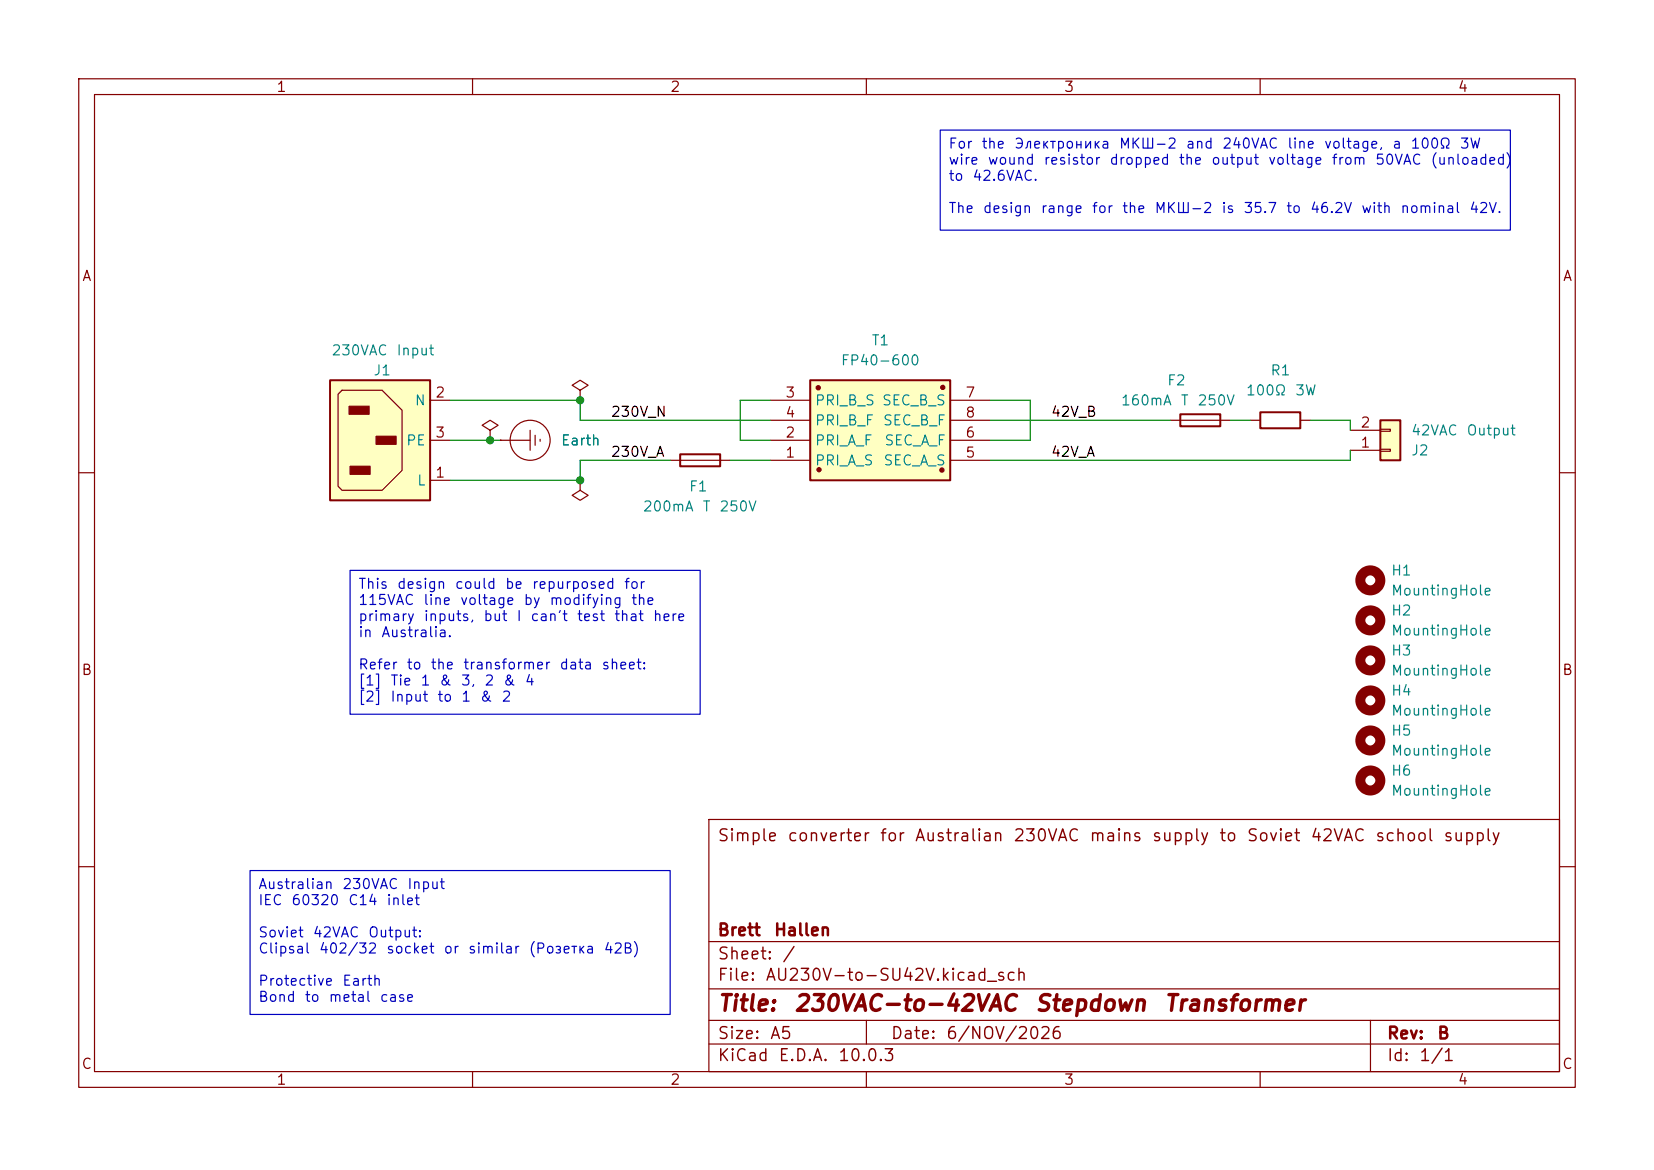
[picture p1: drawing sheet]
(kicad_sch
 (version 20260306)
 (generator "eeschema")
 (generator_version "10.0")
 (paper "A5")
 (title_block
  (title "230VAC-to-42VAC Stepdown Transformer")
  (date "6/NOV/2026")
  (rev "B")
  (company "Brett Hallen")
  (comment 4 "Simple converter for Australian 230VAC mains supply to Soviet 42VAC school supply"))
 (lib_symbols
  (symbol "AU240V-to-SU42V:FP40-600" (exclude_from_sim no) (in_bom yes) (on_board yes)
   (in_pos_files yes)
   (duplicate_pin_numbers_are_jumpers no)
   (property "Reference" "T" (at 11.43 10.16 0) (show_name no) (do_not_autoplace no) (effects (font (size 1.27 1.27)) (justify left top)))
   (property "Value" "FP40-600" (at 11.43 7.62 0) (show_name no) (do_not_autoplace no) (effects (font (size 1.27 1.27)) (justify left top)))
   (property "Footprint" "AU240V-to-SU42V:FP40600" (at 16.51 -94.92 0) (show_name no) (do_not_autoplace no) (hide yes) (effects (font (size 1.27 1.27)) (justify left top)))
   (property "Datasheet" "https://componentsearchengine.com/Datasheets/1/FP40-600.pdf" (at 16.51 -194.92 0) (show_name no) (do_not_autoplace no) (hide yes) (effects (font (size 1.27 1.27)) (justify left top)))
   (property "Description" "Power Transformers Power Transformer, PC Mount, 24 V A, 20/40VDC (Nominal Secondary) Output, 40VDC CT at 0.6A Secondary in Series, 20VDC at 1.2A Secondary in Parallel, 6Pin" (at 5.08 -15.24 0) (show_name no) (do_not_autoplace no) (hide yes) (effects (font (size 1.27 1.27))))
   (property "Height" "34.925" (at 16.51 -394.92 0) (show_name no) (do_not_autoplace no) (hide yes) (effects (font (size 1.27 1.27)) (justify left top)))
   (property "Mouser Part Number" "553-FP40-600" (at 16.51 -494.92 0) (show_name no) (do_not_autoplace no) (hide yes) (effects (font (size 1.27 1.27)) (justify left top)))
   (property "Mouser Price/Stock" "https://www.mouser.co.uk/ProductDetail/Triad-Magnetics/FP40-600?qs=b1anAsPanWydhuCtVjzxJA%3D%3D" (at 16.51 -594.92 0) (show_name no) (do_not_autoplace no) (hide yes) (effects (font (size 1.27 1.27)) (justify left top)))
   (property "Manufacturer_Name" "Triad Magnetics" (at 16.51 -694.92 0) (show_name no) (do_not_autoplace no) (hide yes) (effects (font (size 1.27 1.27)) (justify left top)))
   (property "Manufacturer_Part_Number" "FP40-600" (at 16.51 -794.92 0) (show_name no) (do_not_autoplace no) (hide yes) (effects (font (size 1.27 1.27)) (justify left top)))
   (symbol "FP40-600_1_1"
    (rectangle (start -7.62 5.08) (end 10.16 -7.62) (stroke (width 0.254) (type default)) (fill (type background)))
    (circle (center -6.597 4.1282) (radius 0.2641) (stroke (width 0) (type solid)) (fill (type outline)))
    (circle (center -6.4989 -6.2762) (radius 0.2641) (stroke (width 0) (type solid)) (fill (type outline)))
    (circle (center 9.1015 -6.3166) (radius 0.2641) (stroke (width 0) (type solid)) (fill (type outline)))
    (circle (center 9.209 4.1677) (radius 0.2641) (stroke (width 0) (type solid)) (fill (type outline)))
    (pin passive line (at -12.7 -5.08 0) (length 5.08) (name "PRI_A_S" (effects (font (size 1.27 1.27)))) (number "1" (effects (font (size 1.27 1.27)))))
    (pin passive line (at -12.7 -2.54 0) (length 5.08) (name "PRI_A_F" (effects (font (size 1.27 1.27)))) (number "2" (effects (font (size 1.27 1.27)))))
    (pin passive line (at -12.7 2.54 0) (length 5.08) (name "PRI_B_S" (effects (font (size 1.27 1.27)))) (number "3" (effects (font (size 1.27 1.27)))))
    (pin passive line (at -12.7 0 0) (length 5.08) (name "PRI_B_F" (effects (font (size 1.27 1.27)))) (number "4" (effects (font (size 1.27 1.27)))))
    (pin passive line (at 15.24 -5.08 180) (length 5.08) (name "SEC_A_S" (effects (font (size 1.27 1.27)))) (number "5" (effects (font (size 1.27 1.27)))))
    (pin passive line (at 15.24 -2.54 180) (length 5.08) (name "SEC_A_F" (effects (font (size 1.27 1.27)))) (number "6" (effects (font (size 1.27 1.27)))))
    (pin passive line (at 15.24 2.54 180) (length 5.08) (name "SEC_B_S" (effects (font (size 1.27 1.27)))) (number "7" (effects (font (size 1.27 1.27)))))
    (pin passive line (at 15.24 0 180) (length 5.08) (name "SEC_B_F" (effects (font (size 1.27 1.27)))) (number "8" (effects (font (size 1.27 1.27))))))
   (embedded_fonts no))
  (symbol "Connector:IEC_60320_C14_Receptacle" (exclude_from_sim no) (in_bom yes) (on_board yes)
   (in_pos_files yes)
   (duplicate_pin_numbers_are_jumpers no)
   (property "Reference" "J" (at -5.842 8.636 0) (show_name no) (do_not_autoplace no) (effects (font (size 1.27 1.27))))
   (property "Value" "IEC_60320_C14_Receptacle" (at 0 -9.144 0) (show_name no) (do_not_autoplace no) (effects (font (size 1.27 1.27))))
   (property "Footprint" "" (at -2.286 0 0) (show_name no) (do_not_autoplace no) (hide yes) (effects (font (size 1.27 1.27))))
   (property "Datasheet" "" (at -2.286 0 0) (show_name no) (do_not_autoplace no) (hide yes) (effects (font (size 1.27 1.27))))
   (property "Description" "C14 Plug, 10A max" (at -0.635 0 0) (show_name no) (do_not_autoplace no) (hide yes) (effects (font (size 1.27 1.27))))
   (symbol "IEC_60320_C14_Receptacle_1_1"
    (rectangle (start -6.35 7.62) (end 6.35 -7.62) (stroke (width 0.254) (type default)) (fill (type background)))
    (polyline (pts (xy -4.826 -6.35) (xy -5.334 -5.842) (xy -5.334 5.842) (xy -4.826 6.35) (xy 0.254 6.35) (xy 2.794 3.81) (xy 2.794 -3.81) (xy 0.254 -6.35) (xy -4.826 -6.35)) (stroke (width 0) (type default)) (fill (type background)))
    (rectangle (start -3.937 -3.302) (end -1.397 -4.318) (stroke (width 0) (type default)) (fill (type outline)))
    (rectangle (start -3.81 4.318) (end -1.27 3.302) (stroke (width 0) (type default)) (fill (type outline)))
    (rectangle (start -0.508 0.508) (end 2.032 -0.508) (stroke (width 0) (type default)) (fill (type outline)))
    (pin power_in line (at 8.89 5.08 180) (length 2.54) (name "L" (effects (font (size 1.27 1.27)))) (number "1" (effects (font (size 1.27 1.27)))))
    (pin power_in line (at 8.89 -5.08 180) (length 2.54) (name "N" (effects (font (size 1.27 1.27)))) (number "2" (effects (font (size 1.27 1.27)))))
    (pin bidirectional line (at 8.89 0 180) (length 2.54) (name "PE" (effects (font (size 1.27 1.27)))) (number "3" (effects (font (size 1.27 1.27))))))
   (embedded_fonts no))
  (symbol "Connector_Generic:Conn_01x02"
   (pin_names
    (offset 1.016) (hide yes)) (exclude_from_sim no) (in_bom yes) (on_board yes)
   (in_pos_files yes)
   (duplicate_pin_numbers_are_jumpers no)
   (property "Reference" "J" (at 0 2.54 0) (show_name no) (do_not_autoplace no) (effects (font (size 1.27 1.27))))
   (property "Value" "Conn_01x02" (at 0 -5.08 0) (show_name no) (do_not_autoplace no) (effects (font (size 1.27 1.27))))
   (property "Footprint" "" (at 0 0 0) (show_name no) (do_not_autoplace no) (hide yes) (effects (font (size 1.27 1.27))))
   (property "Datasheet" "" (at 0 0 0) (show_name no) (do_not_autoplace no) (hide yes) (effects (font (size 1.27 1.27))))
   (property "Description" "Generic connector, single row, 01x02, script generated (kicad-library-utils/schlib/autogen/connector/)" (at 0 0 0) (show_name no) (do_not_autoplace no) (hide yes) (effects (font (size 1.27 1.27))))
   (symbol "Conn_01x02_1_1"
    (rectangle (start -1.27 1.27) (end 1.27 -3.81) (stroke (width 0.254) (type default)) (fill (type background)))
    (rectangle (start -1.27 0.127) (end 0 -0.127) (stroke (width 0.1524) (type default)) (fill (type none)))
    (rectangle (start -1.27 -2.413) (end 0 -2.667) (stroke (width 0.1524) (type default)) (fill (type none)))
    (pin passive line (at -5.08 0 0) (length 3.81) (name "Pin_1" (effects (font (size 1.27 1.27)))) (number "1" (effects (font (size 1.27 1.27)))))
    (pin passive line (at -5.08 -2.54 0) (length 3.81) (name "Pin_2" (effects (font (size 1.27 1.27)))) (number "2" (effects (font (size 1.27 1.27))))))
   (embedded_fonts no))
  (symbol "Device:Fuse"
   (pin_numbers (hide yes))
   (pin_names
    (offset 0)) (exclude_from_sim no) (in_bom yes) (on_board yes)
   (in_pos_files yes)
   (duplicate_pin_numbers_are_jumpers no)
   (property "Reference" "F" (at 2.032 0 90) (show_name no) (do_not_autoplace no) (effects (font (size 1.27 1.27))))
   (property "Value" "Fuse" (at -1.905 0 90) (show_name no) (do_not_autoplace no) (effects (font (size 1.27 1.27))))
   (property "Footprint" "" (at -1.778 0 90) (show_name no) (do_not_autoplace no) (hide yes) (effects (font (size 1.27 1.27))))
   (property "Datasheet" "" (at 0 0 0) (show_name no) (do_not_autoplace no) (hide yes) (effects (font (size 1.27 1.27))))
   (property "Description" "Fuse" (at 0 0 0) (show_name no) (do_not_autoplace no) (hide yes) (effects (font (size 1.27 1.27))))
   (symbol "Fuse_0_1"
    (rectangle (start -0.762 -2.54) (end 0.762 2.54) (stroke (width 0.254) (type default)) (fill (type none)))
    (polyline (pts (xy 0 2.54) (xy 0 -2.54)) (stroke (width 0) (type default)) (fill (type none))))
   (symbol "Fuse_1_1"
    (pin passive line (at 0 3.81 270) (length 1.27) (name "" (effects (font (size 1.27 1.27)))) (number "1" (effects (font (size 1.27 1.27)))))
    (pin passive line (at 0 -3.81 90) (length 1.27) (name "" (effects (font (size 1.27 1.27)))) (number "2" (effects (font (size 1.27 1.27))))))
   (embedded_fonts no))
  (symbol "Device:R"
   (pin_numbers (hide yes))
   (pin_names
    (offset 0)) (exclude_from_sim no) (in_bom yes) (on_board yes)
   (in_pos_files yes)
   (duplicate_pin_numbers_are_jumpers no)
   (property "Reference" "R" (at 2.032 0 90) (show_name no) (do_not_autoplace no) (effects (font (size 1.27 1.27))))
   (property "Value" "R" (at 0 0 90) (show_name no) (do_not_autoplace no) (effects (font (size 1.27 1.27))))
   (property "Footprint" "" (at -1.778 0 90) (show_name no) (do_not_autoplace no) (hide yes) (effects (font (size 1.27 1.27))))
   (property "Datasheet" "" (at 0 0 0) (show_name no) (do_not_autoplace no) (hide yes) (effects (font (size 1.27 1.27))))
   (property "Description" "Resistor" (at 0 0 0) (show_name no) (do_not_autoplace no) (hide yes) (effects (font (size 1.27 1.27))))
   (symbol "R_0_1"
    (rectangle (start -1.016 -2.54) (end 1.016 2.54) (stroke (width 0.254) (type default)) (fill (type none))))
   (symbol "R_1_1"
    (pin passive line (at 0 3.81 270) (length 1.27) (name "" (effects (font (size 1.27 1.27)))) (number "1" (effects (font (size 1.27 1.27)))))
    (pin passive line (at 0 -3.81 90) (length 1.27) (name "" (effects (font (size 1.27 1.27)))) (number "2" (effects (font (size 1.27 1.27))))))
   (embedded_fonts no))
  (symbol "Mechanical:MountingHole"
   (pin_names
    (offset 1.016)) (exclude_from_sim no) (in_bom no) (on_board yes)
   (in_pos_files yes)
   (duplicate_pin_numbers_are_jumpers no)
   (property "Reference" "H" (at 0 5.08 0) (show_name no) (do_not_autoplace no) (effects (font (size 1.27 1.27))))
   (property "Value" "MountingHole" (at 0 3.175 0) (show_name no) (do_not_autoplace no) (effects (font (size 1.27 1.27))))
   (property "Footprint" "" (at 0 0 0) (show_name no) (do_not_autoplace no) (hide yes) (effects (font (size 1.27 1.27))))
   (property "Datasheet" "" (at 0 0 0) (show_name no) (do_not_autoplace no) (hide yes) (effects (font (size 1.27 1.27))))
   (property "Description" "Mounting Hole without connection" (at 0 0 0) (show_name no) (do_not_autoplace no) (hide yes) (effects (font (size 1.27 1.27))))
   (symbol "MountingHole_0_1"
    (circle (center 0 0) (radius 1.27) (stroke (width 1.27) (type default)) (fill (type none))))
   (embedded_fonts no))
  (symbol "power:Earth_Protective"
   (power global)
   (pin_numbers (hide yes))
   (pin_names
    (offset 0) (hide yes)) (exclude_from_sim no) (in_bom yes) (on_board yes)
   (in_pos_files yes)
   (duplicate_pin_numbers_are_jumpers no)
   (property "Reference" "#PWR" (at 0 -10.16 0) (show_name no) (do_not_autoplace no) (hide yes) (effects (font (size 1.27 1.27))))
   (property "Value" "Earth_Protective" (at 0 -7.62 0) (show_name no) (do_not_autoplace no) (effects (font (size 1.27 1.27))))
   (property "Footprint" "" (at 0 -2.54 0) (show_name no) (do_not_autoplace no) (hide yes) (effects (font (size 1.27 1.27))))
   (property "Datasheet" "" (at 0 -2.54 0) (show_name no) (do_not_autoplace no) (hide yes) (effects (font (size 1.27 1.27))))
   (property "Description" "Power symbol creates a global label with name \"Earth_Protective\"" (at 0 0 0) (show_name no) (do_not_autoplace no) (hide yes) (effects (font (size 1.27 1.27))))
   (symbol "Earth_Protective_0_1"
    (polyline (pts (xy -0.635 -4.445) (xy 0.635 -4.445)) (stroke (width 0) (type default)) (fill (type none)))
    (polyline (pts (xy -0.127 -5.08) (xy 0.127 -5.08)) (stroke (width 0) (type default)) (fill (type none)))
    (polyline (pts (xy 0 -3.81) (xy 0 0)) (stroke (width 0) (type default)) (fill (type none)))
    (circle (center 0 -3.81) (radius 2.54) (stroke (width 0) (type default)) (fill (type none)))
    (polyline (pts (xy 1.27 -3.81) (xy -1.27 -3.81)) (stroke (width 0) (type default)) (fill (type none))))
   (symbol "Earth_Protective_1_1"
    (pin power_in line (at 0 0 270) (length 0) (name "" (effects (font (size 1.27 1.27)))) (number "1" (effects (font (size 1.27 1.27))))))
   (embedded_fonts no))
  (symbol "power:PWR_FLAG"
   (power global)
   (pin_numbers (hide yes))
   (pin_names
    (offset 0) (hide yes)) (exclude_from_sim no) (in_bom yes) (on_board yes)
   (in_pos_files yes)
   (duplicate_pin_numbers_are_jumpers no)
   (property "Reference" "#FLG" (at 0 1.905 0) (show_name no) (do_not_autoplace no) (hide yes) (effects (font (size 1.27 1.27))))
   (property "Value" "PWR_FLAG" (at 0 3.81 0) (show_name no) (do_not_autoplace no) (effects (font (size 1.27 1.27))))
   (property "Footprint" "" (at 0 0 0) (show_name no) (do_not_autoplace no) (hide yes) (effects (font (size 1.27 1.27))))
   (property "Datasheet" "" (at 0 0 0) (show_name no) (do_not_autoplace no) (hide yes) (effects (font (size 1.27 1.27))))
   (property "Description" "Special symbol for telling ERC where power comes from" (at 0 0 0) (show_name no) (do_not_autoplace no) (hide yes) (effects (font (size 1.27 1.27))))
   (symbol "PWR_FLAG_0_0"
    (pin power_out line (at 0 0 90) (length 0) (name "" (effects (font (size 1.27 1.27)))) (number "1" (effects (font (size 1.27 1.27))))))
   (symbol "PWR_FLAG_0_1"
    (polyline (pts (xy 0 0) (xy 0 1.27) (xy -1.016 1.905) (xy 0 2.54) (xy 1.016 1.905) (xy 0 1.27)) (stroke (width 0) (type default)) (fill (type none))))
   (embedded_fonts no)))
 (text_box "For the Электроника МКШ-2 and 240VAC line voltage, a 100Ω 3W wire wound resistor dropped the output voltage from 50VAC (unloaded) to 42.6VAC.\n\nThe design range for the МКШ-2 is 35.7 to 46.2V with nominal 42V."
  (exclude_from_sim no)
  (at 119.38 16.51 0)
  (size 72.39 12.6999)
  (margins 0.9525 0.9525 0.9525 0.9525)
  (stroke (width 0) (type solid))
  (fill (type none))
  (effects (font (size 1.27 1.27)) (justify left top)))
 (text_box "This design could be repurposed for 115VAC line voltage by modifying the primary inputs, but I can't test that here in Australia.\n\nRefer to the transformer data sheet:\n[1] Tie 1 & 3, 2 & 4\n[2] Input to 1 & 2"
  (exclude_from_sim no)
  (at 44.45 72.39 0)
  (size 44.45 18.2607)
  (margins 0.9525 0.9525 0.9525 0.9525)
  (stroke (width 0) (type solid))
  (fill (type none))
  (effects (font (size 1.27 1.27)) (justify left top)))
 (text_box "Australian 230VAC Input\nIEC 60320 C14 inlet\n\nSoviet 42VAC Output:\nClipsal 402/32 socket or similar (Розетка 42В)\n\nProtective Earth\nBond to metal case"
  (exclude_from_sim no)
  (at 31.75 110.49 0)
  (size 53.34 18.2607)
  (margins 0.9525 0.9525 0.9525 0.9525)
  (stroke (width 0) (type solid))
  (fill (type none))
  (effects (font (size 1.27 1.27)) (justify left top)))
 (junction
  (at 62.23 55.88)
  (diameter 0)
  (color 0 0 0 0))
 (junction
  (at 73.66 60.96)
  (diameter 0)
  (color 0 0 0 0))
 (junction
  (at 73.66 50.8)
  (diameter 0)
  (color 0 0 0 0))
 (wire
  (pts (xy 57.15 50.8) (xy 73.66 50.8))
  (stroke (width 0) (type default)))
 (wire
  (pts (xy 73.66 60.96) (xy 73.66 58.42))
  (stroke (width 0) (type default)))
 (wire
  (pts (xy 73.66 58.42) (xy 85.09 58.42))
  (stroke (width 0) (type default)))
 (wire
  (pts (xy 63.5 55.88) (xy 62.23 55.88))
  (stroke (width 0) (type default)))
 (wire
  (pts (xy 62.23 55.88) (xy 57.15 55.88))
  (stroke (width 0) (type default)))
 (wire
  (pts (xy 93.98 50.8) (xy 93.98 55.88))
  (stroke (width 0) (type default)))
 (wire
  (pts (xy 130.81 55.88) (xy 125.73 55.88))
  (stroke (width 0) (type default)))
 (wire
  (pts (xy 73.66 50.8) (xy 73.66 53.34))
  (stroke (width 0) (type default)))
 (wire
  (pts (xy 92.71 58.42) (xy 97.79 58.42))
  (stroke (width 0) (type default)))
 (wire
  (pts (xy 166.37 53.34) (xy 171.45 53.34))
  (stroke (width 0) (type default)))
 (wire
  (pts (xy 125.73 58.42) (xy 171.45 58.42))
  (stroke (width 0) (type default)))
 (wire
  (pts (xy 57.15 60.96) (xy 73.66 60.96))
  (stroke (width 0) (type default)))
 (wire
  (pts (xy 125.73 53.34) (xy 148.59 53.34))
  (stroke (width 0) (type default)))
 (wire
  (pts (xy 73.66 53.34) (xy 97.79 53.34))
  (stroke (width 0) (type default)))
 (wire
  (pts (xy 171.45 54.61) (xy 171.45 53.34))
  (stroke (width 0) (type default)))
 (wire
  (pts (xy 97.79 50.8) (xy 93.98 50.8))
  (stroke (width 0) (type default)))
 (wire
  (pts (xy 156.21 53.34) (xy 158.75 53.34))
  (stroke (width 0) (type default)))
 (wire
  (pts (xy 130.81 50.8) (xy 130.81 55.88))
  (stroke (width 0) (type default)))
 (wire
  (pts (xy 125.73 50.8) (xy 130.81 50.8))
  (stroke (width 0) (type default)))
 (wire
  (pts (xy 93.98 55.88) (xy 97.79 55.88))
  (stroke (width 0) (type default)))
 (wire
  (pts (xy 171.45 58.42) (xy 171.45 57.15))
  (stroke (width 0) (type default)))
 (label "230V_N"
  (at 77.47 53.34 0)
  (effects (font (size 1.27 1.27)) (justify left bottom)))
 (label "42V_A"
  (at 133.35 58.42 0)
  (effects (font (size 1.27 1.27)) (justify left bottom)))
 (label "230V_A"
  (at 77.47 58.42 0)
  (effects (font (size 1.27 1.27)) (justify left bottom)))
 (label "42V_B"
  (at 133.35 53.34 0)
  (effects (font (size 1.27 1.27)) (justify left bottom)))
 (symbol
  (lib_id "Mechanical:MountingHole")
  (at 173.99 99.06 0)
  (unit 1)
  (body_style 1)
  (exclude_from_sim no)
  (in_bom no)
  (on_board yes)
  (in_pos_files yes)
  (dnp no)
  (fields_autoplaced yes)
  (property "Reference" "H6" (at 176.53 97.7899 0) (show_name no) (do_not_autoplace no) (effects (font (size 1.27 1.27)) (justify left)))
  (property "Value" "MountingHole" (at 176.53 100.3299 0) (show_name no) (do_not_autoplace no) (effects (font (size 1.27 1.27)) (justify left)))
  (property "Footprint" "MountingHole:MountingHole_3.2mm_M3" (at 173.99 99.06 0) (hide yes) (show_name no) (do_not_autoplace no) (effects (font (size 1.27 1.27))))
  (property "Datasheet" "" (at 173.99 99.06 0) (hide yes) (show_name no) (do_not_autoplace no) (effects (font (size 1.27 1.27))))
  (property "Description" "Mounting Hole without connection" (at 173.99 99.06 0) (hide yes) (show_name no) (do_not_autoplace no) (effects (font (size 1.27 1.27)))))
 (symbol
  (lib_id "Mechanical:MountingHole")
  (at 173.99 83.82 0)
  (unit 1)
  (body_style 1)
  (exclude_from_sim no)
  (in_bom no)
  (on_board yes)
  (in_pos_files yes)
  (dnp no)
  (fields_autoplaced yes)
  (property "Reference" "H3" (at 176.53 82.5499 0) (show_name no) (do_not_autoplace no) (effects (font (size 1.27 1.27)) (justify left)))
  (property "Value" "MountingHole" (at 176.53 85.0899 0) (show_name no) (do_not_autoplace no) (effects (font (size 1.27 1.27)) (justify left)))
  (property "Footprint" "MountingHole:MountingHole_3.2mm_M3" (at 173.99 83.82 0) (hide yes) (show_name no) (do_not_autoplace no) (effects (font (size 1.27 1.27))))
  (property "Datasheet" "" (at 173.99 83.82 0) (hide yes) (show_name no) (do_not_autoplace no) (effects (font (size 1.27 1.27))))
  (property "Description" "Mounting Hole without connection" (at 173.99 83.82 0) (hide yes) (show_name no) (do_not_autoplace no) (effects (font (size 1.27 1.27)))))
 (symbol
  (lib_id "Mechanical:MountingHole")
  (at 173.99 88.9 0)
  (unit 1)
  (body_style 1)
  (exclude_from_sim no)
  (in_bom no)
  (on_board yes)
  (in_pos_files yes)
  (dnp no)
  (fields_autoplaced yes)
  (property "Reference" "H4" (at 176.53 87.6299 0) (show_name no) (do_not_autoplace no) (effects (font (size 1.27 1.27)) (justify left)))
  (property "Value" "MountingHole" (at 176.53 90.1699 0) (show_name no) (do_not_autoplace no) (effects (font (size 1.27 1.27)) (justify left)))
  (property "Footprint" "MountingHole:MountingHole_3.2mm_M3" (at 173.99 88.9 0) (hide yes) (show_name no) (do_not_autoplace no) (effects (font (size 1.27 1.27))))
  (property "Datasheet" "" (at 173.99 88.9 0) (hide yes) (show_name no) (do_not_autoplace no) (effects (font (size 1.27 1.27))))
  (property "Description" "Mounting Hole without connection" (at 173.99 88.9 0) (hide yes) (show_name no) (do_not_autoplace no) (effects (font (size 1.27 1.27)))))
 (symbol
  (lib_id "power:PWR_FLAG")
  (at 62.23 55.88 0)
  (unit 1)
  (body_style 1)
  (exclude_from_sim no)
  (in_bom yes)
  (on_board yes)
  (in_pos_files yes)
  (dnp no)
  (fields_autoplaced yes)
  (property "Reference" "#FLG03" (at 62.23 53.975 0) (hide yes) (show_name no) (do_not_autoplace no) (effects (font (size 1.27 1.27))))
  (property "Value" "PWR_FLAG" (at 62.23 50.8 0) (hide yes) (show_name no) (do_not_autoplace no) (effects (font (size 1.27 1.27))))
  (property "Footprint" "" (at 62.23 55.88 0) (hide yes) (show_name no) (do_not_autoplace no) (effects (font (size 1.27 1.27))))
  (property "Datasheet" "" (at 62.23 55.88 0) (hide yes) (show_name no) (do_not_autoplace no) (effects (font (size 1.27 1.27))))
  (property "Description" "Special symbol for telling ERC where power comes from" (at 62.23 55.88 0) (hide yes) (show_name no) (do_not_autoplace no) (effects (font (size 1.27 1.27))))
  (pin "1"))
 (symbol
  (lib_id "Device:Fuse")
  (at 88.9 58.42 90)
  (unit 1)
  (body_style 1)
  (exclude_from_sim no)
  (in_bom yes)
  (on_board yes)
  (in_pos_files yes)
  (dnp no)
  (property "Reference" "F1" (at 88.646 61.722 90) (show_name no) (do_not_autoplace no) (effects (font (size 1.27 1.27))))
  (property "Value" "200mA T 250V" (at 88.646 64.262 90) (show_name no) (do_not_autoplace no) (effects (font (size 1.27 1.27))))
  (property "Footprint" "Fuse:Littelfuse_5x20mm" (at 88.9 60.198 90) (hide yes) (show_name no) (do_not_autoplace no) (effects (font (size 1.27 1.27))))
  (property "Datasheet" "" (at 88.9 58.42 0) (hide yes) (show_name no) (do_not_autoplace no) (effects (font (size 1.27 1.27))))
  (property "Description" "Fuse" (at 88.9 58.42 0) (hide yes) (show_name no) (do_not_autoplace no) (effects (font (size 1.27 1.27))))
  (pin "2")
  (pin "1"))
 (symbol
  (lib_id "Mechanical:MountingHole")
  (at 173.99 93.98 0)
  (unit 1)
  (body_style 1)
  (exclude_from_sim no)
  (in_bom no)
  (on_board yes)
  (in_pos_files yes)
  (dnp no)
  (fields_autoplaced yes)
  (property "Reference" "H5" (at 176.53 92.7099 0) (show_name no) (do_not_autoplace no) (effects (font (size 1.27 1.27)) (justify left)))
  (property "Value" "MountingHole" (at 176.53 95.2499 0) (show_name no) (do_not_autoplace no) (effects (font (size 1.27 1.27)) (justify left)))
  (property "Footprint" "MountingHole:MountingHole_3.2mm_M3" (at 173.99 93.98 0) (hide yes) (show_name no) (do_not_autoplace no) (effects (font (size 1.27 1.27))))
  (property "Datasheet" "" (at 173.99 93.98 0) (hide yes) (show_name no) (do_not_autoplace no) (effects (font (size 1.27 1.27))))
  (property "Description" "Mounting Hole without connection" (at 173.99 93.98 0) (hide yes) (show_name no) (do_not_autoplace no) (effects (font (size 1.27 1.27)))))
 (symbol
  (lib_id "Connector_Generic:Conn_01x02")
  (at 176.53 57.15 0)
  (mirror x)
  (unit 1)
  (body_style 1)
  (exclude_from_sim no)
  (in_bom yes)
  (on_board yes)
  (in_pos_files yes)
  (dnp no)
  (property "Reference" "J2" (at 179.07 57.1501 0) (show_name no) (do_not_autoplace no) (effects (font (size 1.27 1.27)) (justify left)))
  (property "Value" "42VAC Output" (at 179.07 54.6101 0) (show_name no) (do_not_autoplace no) (effects (font (size 1.27 1.27)) (justify left)))
  (property "Footprint" "AU230V-to-SU42V:TJC1-2A" (at 176.53 57.15 0) (hide yes) (show_name no) (do_not_autoplace no) (effects (font (size 1.27 1.27))))
  (property "Datasheet" "" (at 176.53 57.15 0) (hide yes) (show_name no) (do_not_autoplace no) (effects (font (size 1.27 1.27))))
  (property "Description" "Generic connector, single row, 01x02, script generated (kicad-library-utils/schlib/autogen/connector/)" (at 176.53 57.15 0) (hide yes) (show_name no) (do_not_autoplace no) (effects (font (size 1.27 1.27))))
  (pin "1")
  (pin "2"))
 (symbol
  (lib_id "Device:R")
  (at 162.56 53.34 90)
  (unit 1)
  (body_style 1)
  (exclude_from_sim no)
  (in_bom yes)
  (on_board yes)
  (in_pos_files yes)
  (dnp no)
  (fields_autoplaced yes)
  (property "Reference" "R1" (at 162.56 46.99 90) (show_name no) (do_not_autoplace no) (effects (font (size 1.27 1.27))))
  (property "Value" "100Ω 3W" (at 162.56 49.53 90) (show_name no) (do_not_autoplace no) (effects (font (size 1.27 1.27))))
  (property "Footprint" "Resistor_THT:R_Axial_DIN0617_L17.0mm_D6.0mm_P20.32mm_Horizontal" (at 162.56 55.118 90) (hide yes) (show_name no) (do_not_autoplace no) (effects (font (size 1.27 1.27))))
  (property "Datasheet" "" (at 162.56 53.34 0) (hide yes) (show_name no) (do_not_autoplace no) (effects (font (size 1.27 1.27))))
  (property "Description" "Resistor" (at 162.56 53.34 0) (hide yes) (show_name no) (do_not_autoplace no) (effects (font (size 1.27 1.27))))
  (pin "1")
  (pin "2"))
 (symbol
  (lib_id "Device:Fuse")
  (at 152.4 53.34 90)
  (unit 1)
  (body_style 1)
  (exclude_from_sim no)
  (in_bom yes)
  (on_board yes)
  (in_pos_files yes)
  (dnp no)
  (property "Reference" "F2" (at 149.352 48.26 90) (show_name no) (do_not_autoplace no) (effects (font (size 1.27 1.27))))
  (property "Value" "160mA T 250V" (at 149.352 50.8 90) (show_name no) (do_not_autoplace no) (effects (font (size 1.27 1.27))))
  (property "Footprint" "Fuse:Littelfuse_5x20mm" (at 152.4 55.118 90) (hide yes) (show_name no) (do_not_autoplace no) (effects (font (size 1.27 1.27))))
  (property "Datasheet" "" (at 152.4 53.34 0) (hide yes) (show_name no) (do_not_autoplace no) (effects (font (size 1.27 1.27))))
  (property "Description" "Fuse" (at 152.4 53.34 0) (hide yes) (show_name no) (do_not_autoplace no) (effects (font (size 1.27 1.27))))
  (pin "2")
  (pin "1"))
 (symbol
  (lib_id "Mechanical:MountingHole")
  (at 173.99 73.66 0)
  (unit 1)
  (body_style 1)
  (exclude_from_sim no)
  (in_bom no)
  (on_board yes)
  (in_pos_files yes)
  (dnp no)
  (fields_autoplaced yes)
  (property "Reference" "H1" (at 176.53 72.3899 0) (show_name no) (do_not_autoplace no) (effects (font (size 1.27 1.27)) (justify left)))
  (property "Value" "MountingHole" (at 176.53 74.9299 0) (show_name no) (do_not_autoplace no) (effects (font (size 1.27 1.27)) (justify left)))
  (property "Footprint" "MountingHole:MountingHole_3.2mm_M3" (at 173.99 73.66 0) (hide yes) (show_name no) (do_not_autoplace no) (effects (font (size 1.27 1.27))))
  (property "Datasheet" "" (at 173.99 73.66 0) (hide yes) (show_name no) (do_not_autoplace no) (effects (font (size 1.27 1.27))))
  (property "Description" "Mounting Hole without connection" (at 173.99 73.66 0) (hide yes) (show_name no) (do_not_autoplace no) (effects (font (size 1.27 1.27)))))
 (symbol
  (lib_id "power:Earth_Protective")
  (at 63.5 55.88 90)
  (unit 1)
  (body_style 1)
  (exclude_from_sim no)
  (in_bom yes)
  (on_board yes)
  (in_pos_files yes)
  (dnp no)
  (fields_autoplaced yes)
  (property "Reference" "#PWR01" (at 73.66 55.88 0) (hide yes) (show_name no) (do_not_autoplace no) (effects (font (size 1.27 1.27))))
  (property "Value" "Earth" (at 71.12 55.8799 90) (show_name no) (do_not_autoplace no) (effects (font (size 1.27 1.27)) (justify right)))
  (property "Footprint" "" (at 66.04 55.88 0) (hide yes) (show_name no) (do_not_autoplace no) (effects (font (size 1.27 1.27))))
  (property "Datasheet" "" (at 66.04 55.88 0) (hide yes) (show_name no) (do_not_autoplace no) (effects (font (size 1.27 1.27))))
  (property "Description" "Power symbol creates a global label with name \"Earth_Protective\"" (at 63.5 55.88 0) (hide yes) (show_name no) (do_not_autoplace no) (effects (font (size 1.27 1.27))))
  (pin "1"))
 (symbol
  (lib_id "Connector:IEC_60320_C14_Receptacle")
  (at 48.26 55.88 0)
  (mirror x)
  (unit 1)
  (body_style 1)
  (exclude_from_sim no)
  (in_bom yes)
  (on_board yes)
  (in_pos_files yes)
  (dnp no)
  (property "Reference" "J1" (at 48.514 46.99 0) (show_name no) (do_not_autoplace no) (effects (font (size 1.27 1.27))))
  (property "Value" "230VAC Input" (at 48.514 44.45 0) (show_name no) (do_not_autoplace no) (effects (font (size 1.27 1.27))))
  (property "Footprint" "AU230V-to-SU42V:TJC1-2A" (at 45.974 55.88 0) (hide yes) (show_name no) (do_not_autoplace no) (effects (font (size 1.27 1.27))))
  (property "Datasheet" "" (at 45.974 55.88 0) (hide yes) (show_name no) (do_not_autoplace no) (effects (font (size 1.27 1.27))))
  (property "Description" "C14 Plug, 10A max" (at 47.625 55.88 0) (hide yes) (show_name no) (do_not_autoplace no) (effects (font (size 1.27 1.27))))
  (pin "2")
  (pin "1")
  (pin "3"))
 (symbol
  (lib_id "power:PWR_FLAG")
  (at 73.66 60.96 180)
  (unit 1)
  (body_style 1)
  (exclude_from_sim no)
  (in_bom yes)
  (on_board yes)
  (in_pos_files yes)
  (dnp no)
  (fields_autoplaced yes)
  (property "Reference" "#FLG02" (at 73.66 62.865 0) (hide yes) (show_name no) (do_not_autoplace no) (effects (font (size 1.27 1.27))))
  (property "Value" "PWR_FLAG" (at 73.66 66.04 0) (hide yes) (show_name no) (do_not_autoplace no) (effects (font (size 1.27 1.27))))
  (property "Footprint" "" (at 73.66 60.96 0) (hide yes) (show_name no) (do_not_autoplace no) (effects (font (size 1.27 1.27))))
  (property "Datasheet" "" (at 73.66 60.96 0) (hide yes) (show_name no) (do_not_autoplace no) (effects (font (size 1.27 1.27))))
  (property "Description" "Special symbol for telling ERC where power comes from" (at 73.66 60.96 0) (hide yes) (show_name no) (do_not_autoplace no) (effects (font (size 1.27 1.27))))
  (pin "1"))
 (symbol
  (lib_id "AU240V-to-SU42V:FP40-600")
  (at 110.49 53.34 0)
  (unit 1)
  (body_style 1)
  (exclude_from_sim no)
  (in_bom yes)
  (on_board yes)
  (in_pos_files yes)
  (dnp no)
  (fields_autoplaced yes)
  (property "Reference" "T1" (at 111.76 43.18 0) (show_name no) (do_not_autoplace no) (effects (font (size 1.27 1.27))))
  (property "Value" "FP40-600" (at 111.76 45.72 0) (show_name no) (do_not_autoplace no) (effects (font (size 1.27 1.27))))
  (property "Footprint" "AU230V-to-SU42V:FP40600" (at 127 148.26 0) (hide yes) (show_name no) (do_not_autoplace no) (effects (font (size 1.27 1.27)) (justify left top)))
  (property "Datasheet" "https://au.mouser.com/datasheet/3/236/1/FP40_600.pdf" (at 127 248.26 0) (hide yes) (show_name no) (do_not_autoplace no) (effects (font (size 1.27 1.27)) (justify left top)))
  (property "Description" "Max. power 24VA, primary voltage 230V, secondary voltage 40Vct @ 600mA" (at 115.57 68.58 0) (hide yes) (show_name no) (do_not_autoplace no) (effects (font (size 1.27 1.27))))
  (property "Height" "34.925" (at 127 448.26 0) (hide yes) (show_name no) (do_not_autoplace no) (effects (font (size 1.27 1.27)) (justify left top)))
  (property "Mouser Part Number" "553-FP40-600" (at 127 548.26 0) (hide yes) (show_name no) (do_not_autoplace no) (effects (font (size 1.27 1.27)) (justify left top)))
  (property "Mouser Price/Stock" "https://mou.sr/4dQkbfw" (at 127 648.26 0) (hide yes) (show_name no) (do_not_autoplace no) (effects (font (size 1.27 1.27)) (justify left top)))
  (property "Manufacturer_Name" "Triad Magnetics" (at 127 748.26 0) (hide yes) (show_name no) (do_not_autoplace no) (effects (font (size 1.27 1.27)) (justify left top)))
  (property "Manufacturer_Part_Number" "FP40-600" (at 127 848.26 0) (hide yes) (show_name no) (do_not_autoplace no) (effects (font (size 1.27 1.27)) (justify left top)))
  (pin "8")
  (pin "4")
  (pin "1")
  (pin "6")
  (pin "7")
  (pin "5")
  (pin "3")
  (pin "2"))
 (symbol
  (lib_id "Mechanical:MountingHole")
  (at 173.99 78.74 0)
  (unit 1)
  (body_style 1)
  (exclude_from_sim no)
  (in_bom no)
  (on_board yes)
  (in_pos_files yes)
  (dnp no)
  (fields_autoplaced yes)
  (property "Reference" "H2" (at 176.53 77.4699 0) (show_name no) (do_not_autoplace no) (effects (font (size 1.27 1.27)) (justify left)))
  (property "Value" "MountingHole" (at 176.53 80.0099 0) (show_name no) (do_not_autoplace no) (effects (font (size 1.27 1.27)) (justify left)))
  (property "Footprint" "MountingHole:MountingHole_3.2mm_M3" (at 173.99 78.74 0) (hide yes) (show_name no) (do_not_autoplace no) (effects (font (size 1.27 1.27))))
  (property "Datasheet" "" (at 173.99 78.74 0) (hide yes) (show_name no) (do_not_autoplace no) (effects (font (size 1.27 1.27))))
  (property "Description" "Mounting Hole without connection" (at 173.99 78.74 0) (hide yes) (show_name no) (do_not_autoplace no) (effects (font (size 1.27 1.27)))))
 (symbol
  (lib_id "power:PWR_FLAG")
  (at 73.66 50.8 0)
  (unit 1)
  (body_style 1)
  (exclude_from_sim no)
  (in_bom yes)
  (on_board yes)
  (in_pos_files yes)
  (dnp no)
  (fields_autoplaced yes)
  (property "Reference" "#FLG01" (at 73.66 48.895 0) (hide yes) (show_name no) (do_not_autoplace no) (effects (font (size 1.27 1.27))))
  (property "Value" "PWR_FLAG" (at 73.66 45.72 0) (hide yes) (show_name no) (do_not_autoplace no) (effects (font (size 1.27 1.27))))
  (property "Footprint" "" (at 73.66 50.8 0) (hide yes) (show_name no) (do_not_autoplace no) (effects (font (size 1.27 1.27))))
  (property "Datasheet" "" (at 73.66 50.8 0) (hide yes) (show_name no) (do_not_autoplace no) (effects (font (size 1.27 1.27))))
  (property "Description" "Special symbol for telling ERC where power comes from" (at 73.66 50.8 0) (hide yes) (show_name no) (do_not_autoplace no) (effects (font (size 1.27 1.27))))
  (pin "1"))
 (sheet_instances
  (path ""
   (page "1")))
 (embedded_fonts no))
